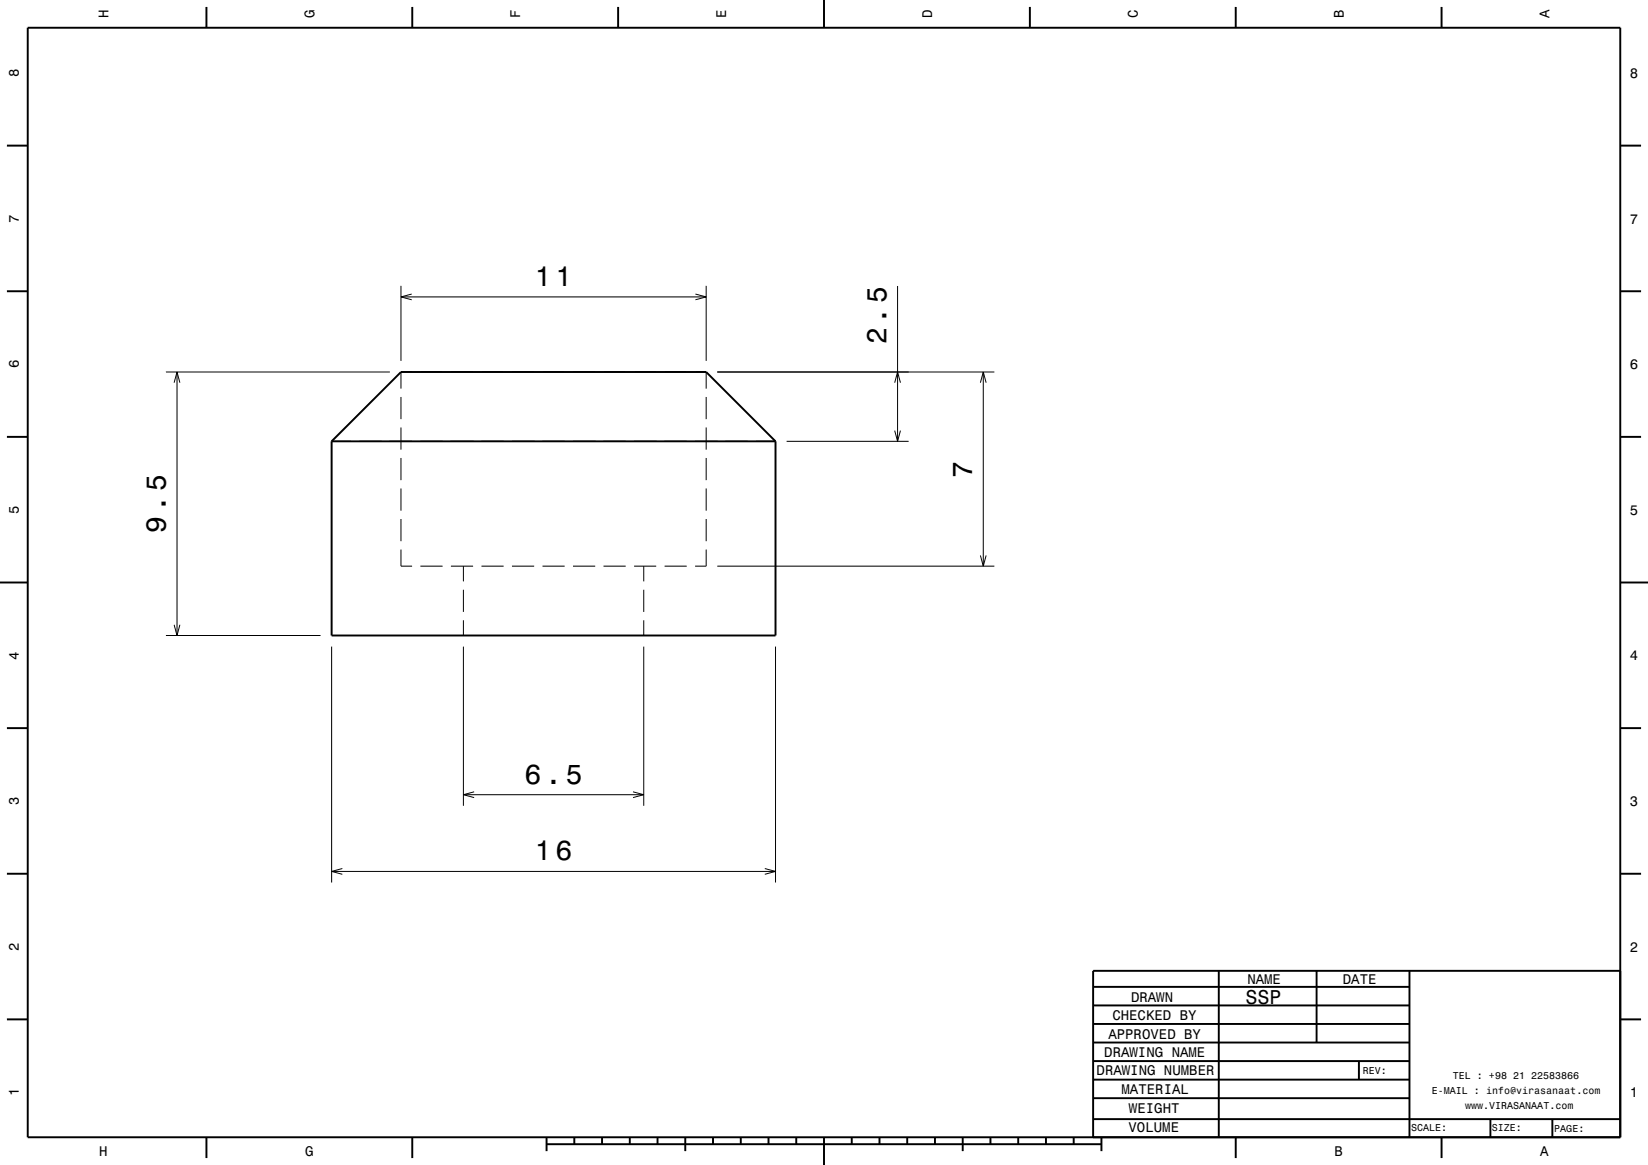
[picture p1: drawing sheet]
<svg xmlns="http://www.w3.org/2000/svg" width="297mm" height="210mm" viewBox="0 0 297 210" stroke-linecap="round" stroke-linejoin="round" font-family="sans-serif">
<g fill="none" stroke="#000" stroke-width=".18">
<path d="M72.3 51.5v13.6M72.3 53.5h55M74.2 53l-1.9 .5 1.9 .5M125.3 53l2 .5-2 .5M127.3 51.5v13.6M161.8 51.5v28.1M29.9 67.1h40.4M31.4 69l.5-1.9 .5 1.9M31.9 67.1v47.5M59.8 79.6h3.5M64.8 79.6h4M70.3 79.6h4"/>
<path d="M72.3 71.6v4M72.3 77.1v4M74.3 67.1h-2v3M75.8 79.6h4M75.8 67.1h4M81.3 79.6h4M81.3 67.1h4M86.8 79.6h4M86.8 67.1h4M92.3 79.6h4M92.3 67.1h4M97.8 79.6h4"/>
<path d="M97.8 67.1h4M103.3 79.6h4M103.3 67.1h4M108.8 79.6h4M108.8 67.1h4M114.3 79.6h4M114.3 67.1h4M119.8 79.6h4M119.8 67.1h4M125.3 67.1h2v3M125.3 79.6h4M127.3 71.6v4"/>
<path d="M127.3 77.1v4M129.3 67.1h49.9M130.8 79.6h4M136.3 79.6h3.5M141.8 79.6h22M161.2 69l.6-1.9 .5 1.9M161.2 77.6l.6 2 .5-2M176.7 69l.5-1.9 .5 1.9M177.2 67.1v35M72.3 82.6v4M72.3 88.1v4M72.3 93.6v4"/>
<path d="M72.3 99.1v3h2M127.3 82.6v4M127.3 88.1v4M127.3 93.6v4M127.3 99.1v3h-2M29.9 114.6h27.9M31.4 112.6l.5 2 .5-2M59.8 116.6v42.5M75.8 102.1h4M81.3 102.1h4M83.5 102.1v2.7M83.5 106.3v4"/>
<path d="M83.5 111.8v2.8M83.5 116.6v28.7M86.8 102.1h4M92.3 102.1h4M97.8 102.1h4M103.3 102.1h4M108.8 102.1h4M114.3 102.1h4M116 102.1v2.7M116 106.3v4M116 111.8v2.8M116 116.6v28.7"/>
<path d="M119.8 102.1h4M129.3 102.1h49.9M139.8 116.6v42.5M176.7 100.1l.5 2 .5-2M59.8 157.1h80M61.7 156.6l-1.9 .5 1.9 .5M83.5 143.3h32.5M85.4 142.7l-1.9 .6 1.9 .5M114.1 142.7l1.9 .6-1.9 .5M137.8 156.6l2 .5-2 .5"/>
</g>
<g fill="none" stroke="#000" stroke-width=".35">
<path d="M5 5h287v200h-287zM37.2 1.3v3.7M74.3 1.3v3.7M111.4 1.3v3.7M148.5 0v5M185.6 1.3v3.7M222.7 1.3v3.7M259.8 1.3v3.7M1.2 26.3h3.8M292 26.3h3.8M1.2 52.5h3.8M292 52.5h3.8"/>
<path d="M1.2 78.8h3.8M59.8 79.6l12.5-12.5h55l12.5 12.5M59.8 79.6h80M59.8 79.6v35h80v-35M292 78.8h3.8M0 105h5M292 105h5M1.2 131.3h3.8M292 131.3h3.8M1.2 157.5h3.8M292 157.5h3.8M197 177.9h57"/>
<path d="M219.6 174.9v30M237.3 175v12.9M254 175v30M292 175h-95v30M1.2 183.8h3.8M197 181.2h57M197 184.6h57M197 187.9h57M197 191.3h57M197 194.6h57M197 198h57M244.9 191.3v3.3"/>
<path d="M292 183.8h3.8M37.2 205v3.8M74.3 205v3.8M98.5 206.3h100M98.5 205v2.5M103.5 205v1.3M108.5 205v1.3M113.5 205v1.3M118.5 205v1.3M123.5 205v2.5M128.5 205v1.3M133.5 205v1.3"/>
<path d="M138.5 205v1.3M143.5 205v1.3M148.5 205v5M153.5 205v1.3M158.5 205v1.3M163.5 205v1.3M168.5 205v1.3M173.5 205v2.5M178.5 205v1.3M183.5 205v1.3M188.5 205v1.3M193.5 205v1.3"/>
<path d="M197 201.7h95M198.5 205v2.5M222.7 205v3.8M259.8 205v3.8M268.6 201.7v3.3M279.8 201.8v3.2"/>
</g>
<g font-size="5">
<text x="96.4" y="51.5">11</text>
<text x="159.8" y="62.1" transform="rotate(-90 159.8 62.1)">2.5</text>
<text x="175.2" y="86.1" transform="rotate(-90 175.2 86.1)">7</text>
<text x="29.9" y="96.1" transform="rotate(-90 29.9 96.1)">9.5</text>
<text x="94.5" y="141.3">6.5</text>
<text x="96.4" y="155.1">16</text>
</g>
<text font-size="3.6" x="224.5" y="180.9">SSP</text>
<g font-size="2.5">
<text x="19.6" y="3.3" transform="rotate(-90 19.6 3.3)">H</text>
<text x="56.7" y="3.3" transform="rotate(-90 56.7 3.3)">G</text>
<text x="93.8" y="3.3" transform="rotate(-90 93.8 3.3)">F</text>
<text x="130.9" y="3.3" transform="rotate(-90 130.9 3.3)">E</text>
<text x="168" y="3.3" transform="rotate(-90 168 3.3)">D</text>
<text x="205.1" y="3.3" transform="rotate(-90 205.1 3.3)">C</text>
<text x="242.2" y="3.3" transform="rotate(-90 242.2 3.3)">B</text>
<text x="279.3" y="3.3" transform="rotate(-90 279.3 3.3)">A</text>
<text x="3.4" y="13.9" transform="rotate(-90 3.4 13.9)">8</text>
<text x="293.7" y="14">8</text>
<text x="3.4" y="40.1" transform="rotate(-90 3.4 40.1)">7</text>
<text x="293.7" y="40.3">7</text>
<text x="3.4" y="66.4" transform="rotate(-90 3.4 66.4)">6</text>
<text x="293.7" y="66.5">6</text>
<text x="3.4" y="92.6" transform="rotate(-90 3.4 92.6)">5</text>
<text x="293.7" y="92.8">5</text>
<text x="3.4" y="118.9" transform="rotate(-90 3.4 118.9)">4</text>
<text x="293.7" y="119">4</text>
<text x="3.4" y="145.1" transform="rotate(-90 3.4 145.1)">3</text>
<text x="293.7" y="145.3">3</text>
<text x="3.4" y="171.4" transform="rotate(-90 3.4 171.4)">2</text>
<text x="293.7" y="171.5">2</text>
<text x="224.8" y="177.3">NAME</text>
<text x="242" y="177.3">DATE</text>
<text x="200.5" y="183.9">CHECKED BY</text>
<text x="203.8" y="180.5">DRAWN</text>
<text x="199" y="190.6">DRAWING NAME</text>
<text x="199.7" y="187.2">APPROVED BY</text>
<text x="3.4" y="197.6" transform="rotate(-90 3.4 197.6)">1</text>
<text x="197.6" y="193.8">DRAWING NUMBER</text>
<text x="202.1" y="197.2">MATERIAL</text>
<text x="293.7" y="197.8">1</text>
<text x="203.5" y="200.6">WEIGHT</text>
<text x="17.9" y="208.4">H</text>
<text x="55" y="208.4">G</text>
<text x="203.4" y="204.1">VOLUME</text>
<text x="240.5" y="208.4">B</text>
<text x="277.6" y="208.4">A</text>
</g>
<g font-size="1.8">
<text x="245.6" y="193.6">REV:</text>
<text x="258" y="197.2">E-MAIL : info@virasanaat.com</text>
<text x="261.8" y="194.6">TEL : +98 21 22583866</text>
<text x="254.3" y="203.9">SCALE:</text>
<text x="264" y="199.9">www.VIRASANAAT.com</text>
<text x="268.8" y="203.9">SIZE:</text>
<text x="280.1" y="204">PAGE:</text>
</g>
</svg>
